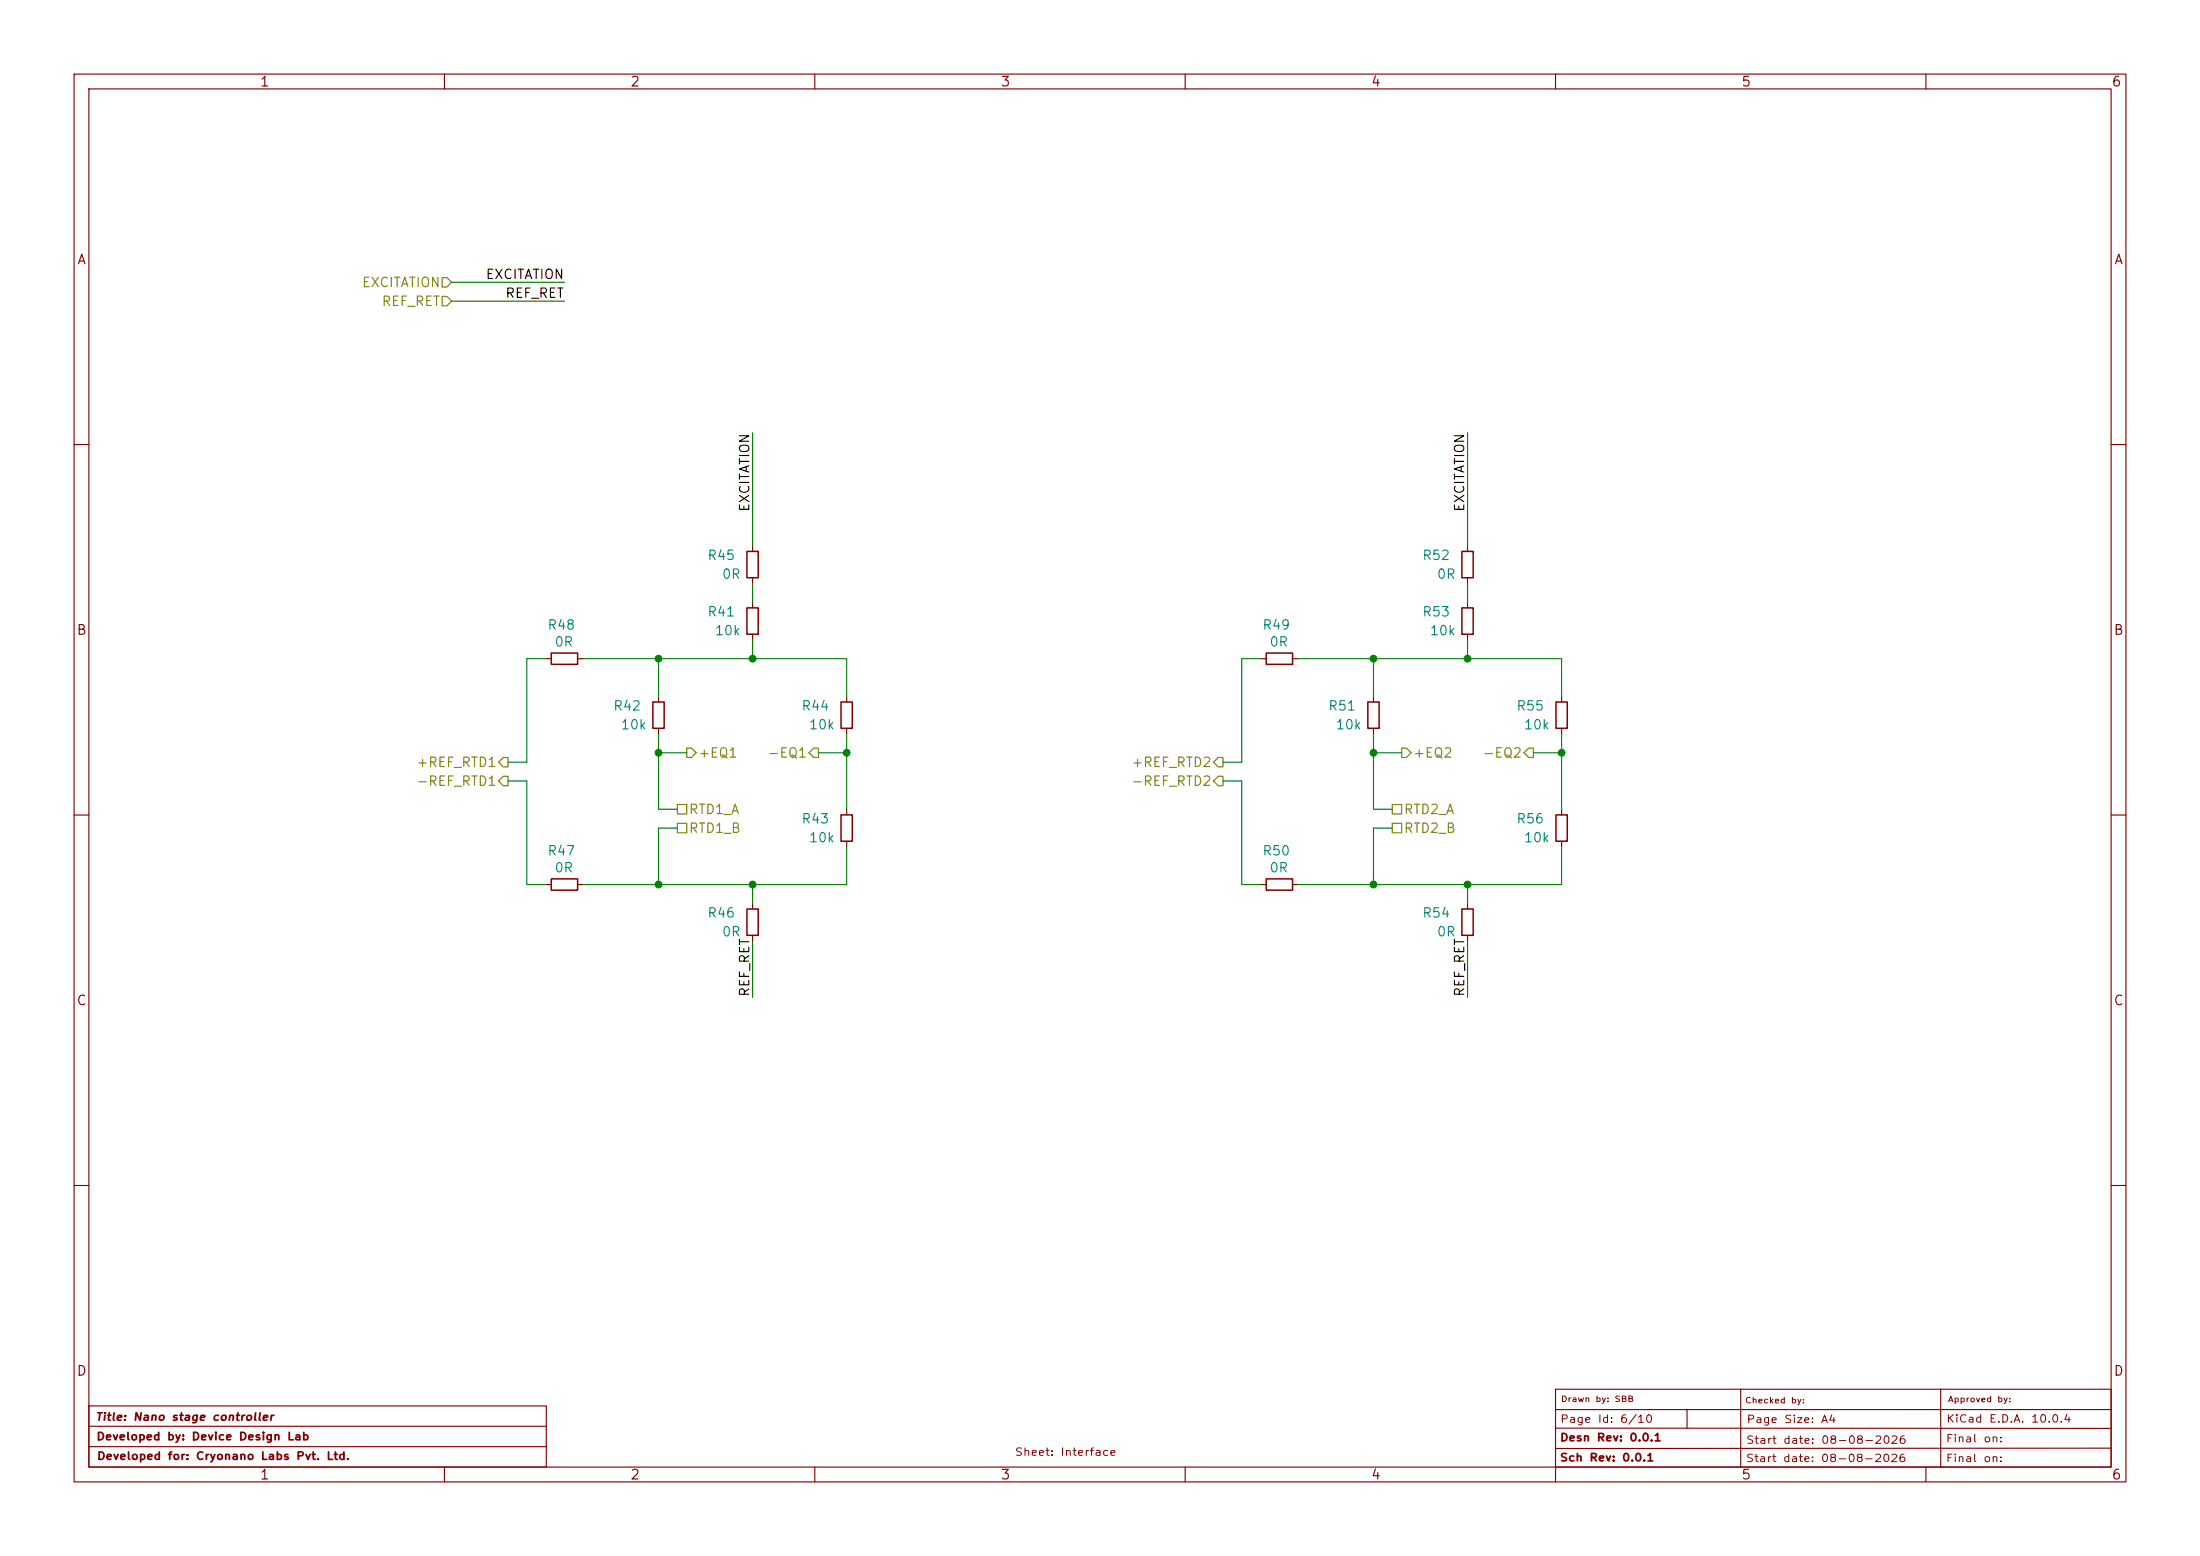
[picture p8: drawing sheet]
<svg xmlns="http://www.w3.org/2000/svg" width="297mm" height="210mm" viewBox="0 0 297 210" stroke-linecap="round" stroke-linejoin="round" font-family="sans-serif">
<g fill="none" stroke="#840000" stroke-width=".15">
<path d="M10 10h277v190h-277zM12 12h273v186h-273zM60 10v2M110 10v2M160 10v2M210 10v2M260 10v2M10 60h2M101.6 73.7v.7M101.6 78v.7M198.1 73.7v.7M198.1 78v.7"/>
<path d="M285 60h2M73.7 88.9h.7M78 88.9h.7M88.9 94v.7M88.9 98.3v.8M101.6 81.3v.7M101.6 85.6v.8M114.3 94v.7M114.3 98.3v.8M170.2 88.9h.7M174.5 88.9h.8M185.4 94v.7"/>
<path d="M185.4 98.3v.8M198.1 81.3v.7M198.1 85.6v.8M210.8 94v.7M210.8 98.3v.8M10 110h2M73.7 119.4h.7M78 119.4h.7M114.3 109.2v.8M114.3 113.5v.8M170.2 119.4h.7M174.5 119.4h.8"/>
<path d="M210.8 109.2v.8M210.8 113.5v.8M285 110h2M101.6 121.9v.8M101.6 126.2v.8M198.1 121.9v.8M198.1 126.2v.8M10 160h2M285 160h2M12 189.8h61.8v8.2h-61.8zM12 195.3h61.8M12 192.5h61.8"/>
<path d="M60 198v2M110 198v2M160 198v2M210 187.5h75v10.5h-75zM210 198v2M210 192.8h75M227.7 190.3v2.5M235 187.5v10.5M260 198v2M262 187.5v10.5M285 195.5h-75M285 190.2l-75 .1"/>
</g>
<g fill="none" stroke="#840000" stroke-width=".2">
<path d="M100.8 74.4h1.6v3.6h-1.6zM197.4 74.4h1.5v3.6h-1.5zM74.4 88.1h3.6v1.6h-3.6zM88.1 94.7h1.6v3.6h-1.6zM100.8 82h1.6v3.6h-1.6zM113.5 94.7h1.6v3.6h-1.6zM170.9 88.1h3.6v1.6h-3.6zM184.7 94.7h1.5v3.6h-1.5zM197.4 82h1.5v3.6h-1.5zM210.1 94.7h1.5v3.6h-1.5zM74.4 118.6h3.6v1.5h-3.6zM113.5 110h1.6v3.5h-1.6z"/>
<path d="M170.9 118.6h3.6v1.5h-3.6zM210.1 110h1.5v3.5h-1.5zM100.8 122.7h1.6v3.5h-1.6zM197.4 122.7h1.5v3.5h-1.5z"/>
</g>
<path d="M67.3 105.4l.6-.6h.7v1.2h-.7zM67.9 102.2h.7v1.3h-.7l-.6-.6zM91.4 108.6h1.3v1.3h-1.3zM91.4 111.1h1.3v1.3h-1.3zM92.7 101h.6l.7 .6-.7 .6h-.6zM109.9 101h.6v1.2h-.6l-.7-.6zM164.5 102.2h.6v1.3h-.6l-.7-.6zM164.5 104.8h.6v1.2h-.6l-.7-.6zM188 108.6h1.2v1.3h-1.2zM188 111.1h1.2v1.3h-1.2zM189.2 101h.7l.6 .6-.6 .6h-.7zM206.4 101h.6v1.2h-.6l-.7-.6z" fill="none" stroke="#848400" stroke-width=".16"/>
<path d="M59.7 37.5h.6l.7 .6-.7 .6h-.6zM59.7 40h.6l.7 .6-.7 .7h-.6z" fill="none" stroke="#848400" stroke-width=".15"/>
<g fill="none" stroke="#008400" stroke-width=".15">
<path d="M61 38.1h15.2M61 40.6h15.2M101.6 58.4v15.3M198.1 58.4v15.3M101.6 78.7v2.6M198.1 78.7v2.6M73.7 88.9h-2.6v14h-2.5M78.7 88.9h35.6v5.1M88.9 88.9v5.1M88.9 99.1v10.1h2.5M101.6 86.4v2.5M114.3 99.1v10.1"/>
<path d="M170.2 88.9h-2.6v14h-2.5M175.3 88.9h35.5v5.1M185.4 99.1v10.1h2.6M185.4 88.9v5.1M198.1 86.4v2.5M210.8 99.1v10.1M68.6 105.4h2.5v14h2.6M88.9 101.6h3.8M91.4 111.8h-2.5v7.6M101.6 119.4v2.5M110.5 101.6h3.8M114.3 114.3v5.1h-35.6"/>
<path d="M165.1 105.4h2.5v14h2.6M185.4 101.6h3.8M188 111.8h-2.6v7.6M198.1 119.4v2.5M207 101.6h3.8M210.8 114.3v5.1h-35.5M101.6 127v7.6M198.1 127v7.6"/>
</g>
<g fill="#008400" stroke="#008400" stroke-width=".14">
<circle cx="185.4" cy="101.6" r=".46"/>
<circle cx="210.8" cy="101.6" r=".46"/>
<circle cx="198.1" cy="88.9" r=".46"/>
<circle cx="101.6" cy="119.4" r=".46"/>
<circle cx="88.9" cy="101.6" r=".46"/>
<circle cx="88.9" cy="119.4" r=".46"/>
<circle cx="198.1" cy="119.4" r=".46"/>
<circle cx="185.4" cy="119.4" r=".46"/>
<circle cx="185.4" cy="88.9" r=".46"/>
<circle cx="114.3" cy="101.6" r=".46"/>
<circle cx="101.6" cy="88.9" r=".46"/>
<circle cx="88.9" cy="88.9" r=".46"/>
</g>
<g font-size="1.3" fill="#840000">
<text x="35" y="12">1</text>
<text x="85" y="12">2</text>
<text x="135" y="12">3</text>
<text x="185" y="12">4</text>
<text x="235" y="12">5</text>
<text x="285" y="12">6</text>
<text x="10.3" y="36">A</text>
<text x="285.3" y="36">A</text>
<text x="10.3" y="86">B</text>
<text x="285.3" y="86">B</text>
<text x="10.3" y="136">C</text>
<text x="285.3" y="136">C</text>
<text x="10.3" y="186">D</text>
<text x="285.3" y="186">D</text>
<text x="35" y="200">1</text>
<text x="85" y="200">2</text>
<text x="135" y="200">3</text>
<text x="185" y="200">4</text>
<text x="235" y="200">5</text>
<text x="285" y="200">6</text>
</g>
<g font-size="1.3" fill="#848400">
<text x="48.8" y="39.1">EXCITATION</text>
<text x="51.4" y="41.6">REF_RET</text>
<text x="56.1" y="106.4">-REF_RTD1</text>
<text x="56.1" y="103.8">+REF_RTD1</text>
<text x="94.2" y="102.6">+EQ1</text>
<text x="103.5" y="102.6">-EQ1</text>
<text x="152.7" y="103.8">+REF_RTD2</text>
<text x="152.7" y="106.4">-REF_RTD2</text>
<text x="190.7" y="102.6">+EQ2</text>
<text x="200.1" y="102.6">-EQ2</text>
<text x="92.9" y="110.2">RTD1_A</text>
<text x="92.9" y="112.7">RTD1_B</text>
<text x="189.4" y="110.2">RTD2_A</text>
<text x="189.4" y="112.7">RTD2_B</text>
</g>
<g font-size="1.3">
<text x="65.5" y="38">EXCITATION</text>
<text x="68.1" y="40.5">REF_RET</text>
<text x="101.5" y="69.2" transform="rotate(-90 101.5 69.2)">EXCITATION</text>
<text x="198" y="69.2" transform="rotate(-90 198 69.2)">EXCITATION</text>
<text x="101.5" y="134.6" transform="rotate(-90 101.5 134.6)">REF_RET</text>
<text x="198" y="134.6" transform="rotate(-90 198 134.6)">REF_RET</text>
</g>
<g font-size="1.3" fill="#008484">
<text x="95.4" y="75.9">R45</text>
<text x="191.9" y="75.9">R52</text>
<text x="95.4" y="83.5">R41</text>
<text x="97.4" y="78.4">0R</text>
<text x="191.9" y="83.5">R53</text>
<text x="193.9" y="78.4">0R</text>
<text x="73.8" y="85.3">R48</text>
<text x="74.8" y="87.6">0R</text>
<text x="96.4" y="86.1">10k</text>
<text x="170.3" y="85.3">R49</text>
<text x="171.3" y="87.6">0R</text>
<text x="192.9" y="86.1">10k</text>
<text x="82.7" y="96.2">R42</text>
<text x="83.7" y="98.8">10k</text>
<text x="108.1" y="96.2">R44</text>
<text x="109.1" y="98.8">10k</text>
<text x="179.2" y="96.2">R51</text>
<text x="180.2" y="98.8">10k</text>
<text x="204.6" y="96.2">R55</text>
<text x="205.6" y="98.8">10k</text>
<text x="108.1" y="111.5">R43</text>
<text x="204.6" y="111.5">R56</text>
<text x="73.8" y="115.8">R47</text>
<text x="74.8" y="118.1">0R</text>
<text x="109.1" y="114">10k</text>
<text x="170.3" y="115.8">R50</text>
<text x="171.3" y="118.1">0R</text>
<text x="205.6" y="114">10k</text>
<text x="95.4" y="124.2">R46</text>
<text x="191.9" y="124.2">R54</text>
<text x="97.4" y="126.7">0R</text>
<text x="193.9" y="126.7">0R</text>
</g>
<g font-size="1" fill="#840000">
<text x="12.8" y="192">Title: Nano stage controller</text>
<text x="12.9" y="194.6">Developed by: Device Design Lab</text>
<text x="13" y="197.3">Developed for: Cryonano Labs Pvt. Ltd.</text>
<text x="136.9" y="196.7">Sheet: Interface</text>
<text x="210.5" y="197.5">Sch Rev: 0.0.1</text>
<text x="210.5" y="194.8">Desn Rev: 0.0.1</text>
<text x="210.5" y="192.3">Page Id: 6/10</text>
<text x="235.6" y="197.6">Start date: 08-08-2026</text>
<text x="235.6" y="195.1">Start date: 08-08-2026</text>
<text x="235.7" y="192.3">Page Size: A4</text>
<text x="262.6" y="194.9">Final on:</text>
<text x="262.6" y="197.6">Final on:</text>
<text x="262.7" y="192.3">KiCad E.D.A. 10.0.4</text>
</g>
<g font-size=".8" fill="#840000">
<text x="210.6" y="189.4">Drawn</text>
<text x="215.3" y="189.4">by:</text>
<text x="217.9" y="189.4">SBB</text>
<text x="235.5" y="189.6">Checked</text>
<text x="241.7" y="189.6">by:</text>
<text x="262.9" y="189.4">Approved</text>
<text x="269.5" y="189.4">by:</text>
</g>
</svg>
